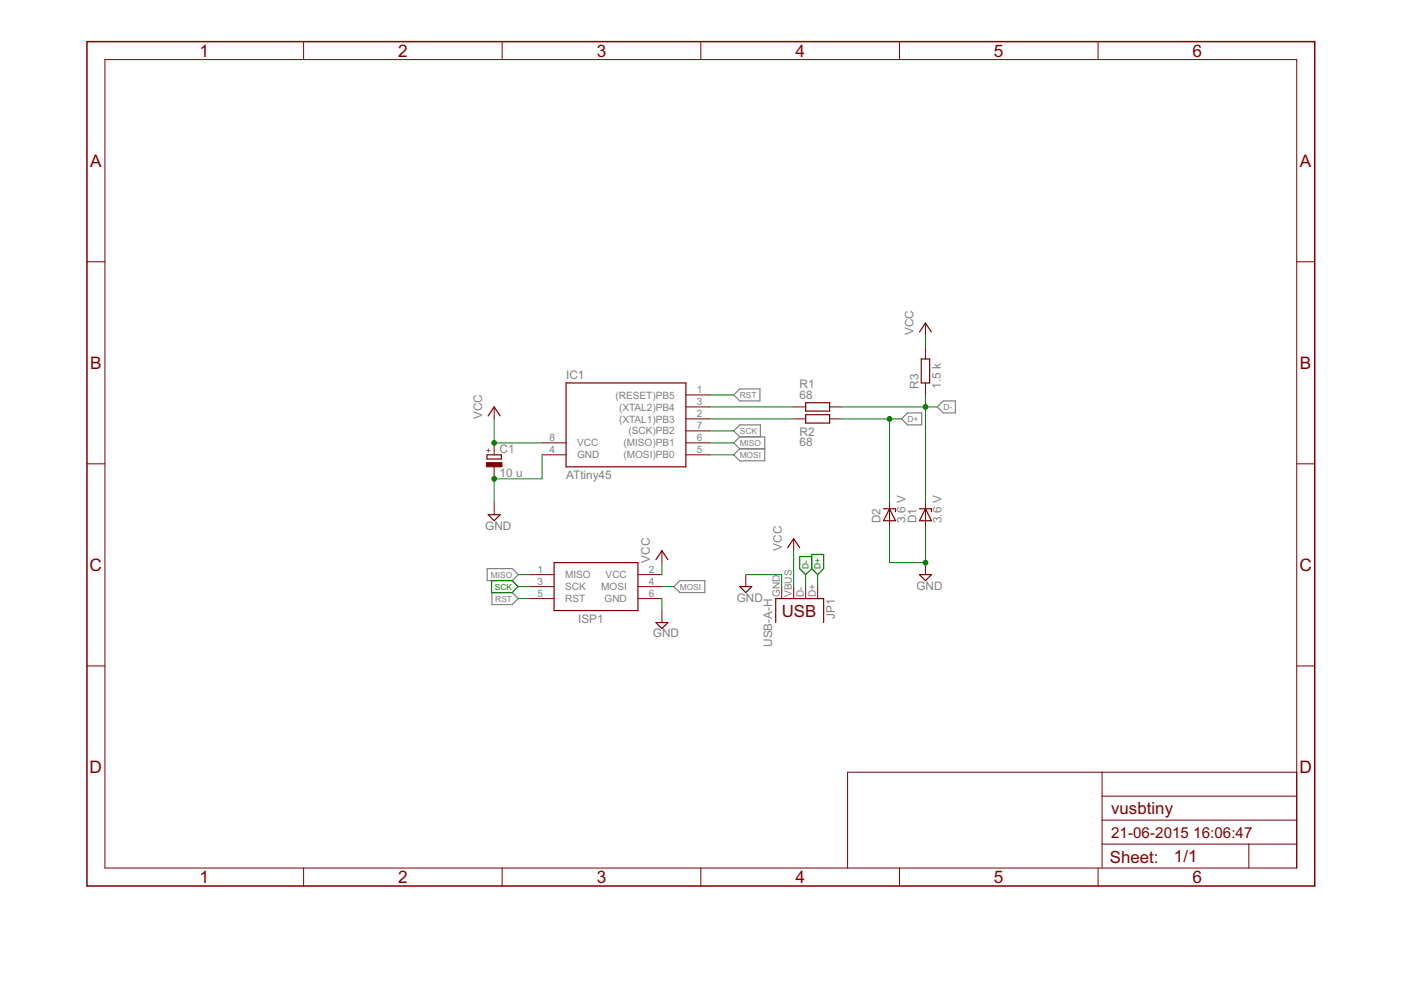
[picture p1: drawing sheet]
<svg xmlns="http://www.w3.org/2000/svg" width="297mm" height="210mm" viewBox="0 0 297 210" stroke-linecap="round" stroke-linejoin="round" font-family="sans-serif">
<path d="M155.6 83.7l1.2-1.2h4.3v2.5h-4.3zM156.8 92.6l-1.2-1.2 1.2-1.3h4.4v2.5M156.8 92.6h5.3v5.1h-5.3l-1.2-1.3 1.2-1.2M156.8 92.6l-1.2 1.3 1.2 1.3M156.8 95.2h5.3M191.1 88.8l1.3-1.3h3v2.6h-3zM200 85h2.6v2.5h-2.6l-1.3-1.2zM103.3 120.6h5.3l1.3 1.2-1.3 1.3h-5.3zM104.3 125.6h4.3l1.3 1.3-1.3 1.3h-4.3zM142.9 124.4l1.2-1.3h5.3v2.5h-5.3z" fill="none" stroke="#808080" stroke-width=".25"/>
<g fill="none" stroke="#800000" stroke-width=".21">
<path d="M22.2 12.6h252.7v171.4h-252.7zM64.4 8.8v3.8M106.5 8.8v3.8M148.6 8.8v3.8M190.7 8.8v3.8M232.8 8.8v3.8M18.4 55.5h3.8M274.9 55.5h3.8M196.2 68.5v2.5M196.2 73.6v2.5M18.4 98.3h3.8M104.8 86.3v2.5"/>
<path d="M104.8 93.9v2.5M104.8 99v2.5M114.9 93.9h5.1M114.9 96.4h5.1M145.4 86.3h5.1M145.4 88.8h5.1M145.4 83.7h5.1M145.4 91.4h5.1M145.4 93.9h5.1M145.4 96.4h5.1M168.3 86.3h2.5M168.3 88.8h2.5"/>
<path d="M175.9 86.3h2.5M175.9 88.8h2.5M196.2 81.2v2.5M274.9 98.3h3.8M104.8 106.6v2.5M140.3 116.8v2.5M168.3 114.2v2.6M188.6 106.6v5.1M196.2 106.6v5.1M196.2 119.3v2.5M112.4 121.8h5.1M112.4 124.4h5.1"/>
<path d="M112.4 126.9h5.1M135.3 121.8h5M135.3 124.4h5M135.3 126.9h5M140.3 129.5v2.5M158.1 121.8v2.6M165.7 124.4v2.5M168.3 124.4v2.5M170.8 124.4v2.5M173.4 124.4v2.5M18.4 141.2h3.8M274.9 141.2h3.8"/>
<path d="M233.7 179h41.2M233.7 163.7v20.3M233.7 173.9h41.2M233.7 168.8h41.2M264.8 179v5M274.9 163.7h-95.2v20.3M64.4 184v3.9M106.5 184v3.9M148.6 184v3.9M190.7 184v3.9M232.8 184v3.9"/>
</g>
<path d="M18.4 8.8h260.3v179.1h-260.3z" fill="none" stroke="#800000" stroke-width=".32"/>
<g fill="none" stroke="#800000" stroke-width=".25">
<path d="M194.9 70.4l1.3-1.9 1.3 1.9M195.3 76.1h1.8v5.1h-1.8zM103.3 96.4h3v.9h-3zM103.5 88.2l1.3-1.9 1.2 1.9M120 81.2h25.4v17.8h-25.4zM170.8 85.4h5.1v1.8h-5.1zM170.8 87.9h5.1v1.8h-5.1zM103.5 109.1h2.5l-1.2 1.3zM117.5 119.3h17.8v10.2h-17.8zM139.1 118.7l1.2-1.9 1.3 1.9M167 116.1l1.3-1.9 1.2 1.9M187.3 107.9h2.6v.6"/>
<path d="M188.6 107.9l1.3 2.5h-2.6zM194.9 107.9h2.6v.6M196.2 107.9l1.3 2.5h-2.6zM139.1 132h2.5l-1.3 1.3zM156.8 124.4h2.6l-1.3 1.2zM164.5 132v-5.1h10.1v5.1M194.9 121.8h2.6l-1.3 1.3z"/>
</g>
<path d="M103.1 98.1h3.3v.9h-3.3z" fill="#800000" stroke="#800000" stroke-width=".21"/>
<g fill="none" stroke="#008000" stroke-width=".21">
<path d="M196.2 71v2.6M104.8 88.8v5.1h10.1M114.9 96.4v5.1h-10.1v5.1M150.5 86.3h17.8M150.5 88.8h17.8M150.5 93.9h5.1M150.5 83.7h5.1M150.5 91.4h5.1M150.5 96.4h5.1M178.4 86.3h20.3M178.4 88.8h12.7M188.6 88.8v17.8"/>
<path d="M196.2 83.7v22.9M140.3 119.3v2.5M168.3 116.8v7.6M188.6 111.7v7.6h7.6v-7.6M109.9 121.8h2.5M109.9 126.9h2.5M109.9 124.4h2.5M140.3 126.9v2.6M140.3 124.4h2.6M158.1 121.8h7.6v2.6M170.8 121.8v2.6M173.4 121.8v2.6"/>
</g>
<g fill="#008000" stroke="#008000" stroke-width=".21">
<circle cx="104.8" cy="101.5" r=".51"/>
<circle cx="196.2" cy="119.3" r=".51"/>
<circle cx="104.8" cy="93.9" r=".51"/>
<circle cx="196.2" cy="86.3" r=".51"/>
<circle cx="188.6" cy="88.8" r=".51"/>
</g>
<path d="M172.1 118h-2.6v2.6l1.3 1.2 1.3-1.2M172.1 117.6h2.5v3l-1.2 1.2-1.3-1.2zM104.2 123.1h4.4l1.3 1.3-1.3 1.2h-4.4z" fill="none" stroke="#008000" stroke-width=".25"/>
<g font-size="4.1" fill="#800000">
<text x="42.3" y="12">1</text>
<text x="84.4" y="12">2</text>
<text x="126.5" y="12">3</text>
<text x="168.6" y="12">4</text>
<text x="210.7" y="12">5</text>
<text x="252.9" y="12">6</text>
<text x="19.1" y="35.4">A</text>
<text x="275.6" y="35.4">A</text>
<text x="19.1" y="78.2">B</text>
<text x="275.6" y="78.2">B</text>
<text x="19" y="121.1">C</text>
<text x="275.5" y="121.1">C</text>
<text x="19" y="163.9">D</text>
<text x="275.5" y="163.9">D</text>
<text x="42.3" y="187.2">1</text>
<text x="84.4" y="187.2">2</text>
<text x="126.5" y="187.2">3</text>
<text x="168.6" y="187.2">4</text>
<text x="210.7" y="187.2">5</text>
<text x="252.9" y="187.2">6</text>
</g>
<g font-size="4" fill="#800000">
<text x="165.7" y="130.7">USB</text>
<text x="235.6" y="172.6">vusbtiny</text>
<text x="235.3" y="182.9">Sheet:</text>
<text x="248.9" y="182.8">1/1</text>
</g>
<g font-size="3.6" fill="#800000">
<text x="235.6" y="177.7">21-06-2015</text>
<text x="253" y="177.7">16:06:47</text>
</g>
<g font-size="2.8" fill="#808080">
<text x="193.7" y="71" transform="rotate(-90 193.7 71)">VCC</text>
<text x="120" y="80.4">IC1</text>
<text x="169.5" y="82.2">R1</text>
<text x="194.7" y="82.5" transform="rotate(-90 194.7 82.5)">R3</text>
<text x="199.5" y="82.5" transform="rotate(-90 199.5 82.5)">1.5 k</text>
<text x="102.2" y="88.8" transform="rotate(-90 102.2 88.8)">VCC</text>
<text x="169.5" y="84.5">68</text>
<text x="105.9" y="96">C1</text>
<text x="169.5" y="94.7">68</text>
<text x="169.5" y="92.4">R2</text>
<text x="105.9" y="101">10 u</text>
<text x="120" y="101.5">ATtiny45</text>
<text x="102.9" y="112.3">GND</text>
<text x="186.7" y="110.9" transform="rotate(-90 186.7 110.9)">D2</text>
<text x="192" y="110.9" transform="rotate(-90 192 110.9)">3.6 V</text>
<text x="194.3" y="110.9" transform="rotate(-90 194.3 110.9)">D1</text>
<text x="199.6" y="110.9" transform="rotate(-90 199.6 110.9)">3.6 V</text>
<text x="137.8" y="119.3" transform="rotate(-90 137.8 119.3)">VCC</text>
<text x="165.7" y="116.8" transform="rotate(-90 165.7 116.8)">VCC</text>
<text x="194.3" y="125">GND</text>
<text x="122.6" y="132">ISP1</text>
<text x="156.2" y="127.5">GND</text>
<text x="177" y="131.2" transform="rotate(-90 177 131.2)">JP1</text>
<text x="138.4" y="135.2">GND</text>
<text x="163.7" y="137.2" transform="rotate(-90 163.7 137.2)">USB-A-H</text>
</g>
<g font-size="2.4" fill="#808080">
<text x="147.8" y="83.4">1</text>
<text x="130.5" y="84.5">(RESET)PB5</text>
<text x="131.3" y="87">(XTAL2)PB4</text>
<text x="131.3" y="89.6">(XTAL1)PB3</text>
<text x="147.8" y="85.9">3</text>
<text x="147.8" y="88.5">2</text>
<text x="116.5" y="93.5">8</text>
<text x="122.4" y="94.7">VCC</text>
<text x="132.2" y="94.7">(MISO)PB1</text>
<text x="133.2" y="92.1">(SCK)PB2</text>
<text x="147.8" y="91">7</text>
<text x="147.8" y="93.5">6</text>
<text x="116.5" y="96.1">4</text>
<text x="122.4" y="97.2">GND</text>
<text x="132.2" y="97.2">(MOSI)PB0</text>
<text x="147.8" y="96.1">5</text>
<text x="114" y="121.5">1</text>
<text x="114" y="124">3</text>
<text x="119.8" y="122.6">MISO</text>
<text x="119.8" y="125.1">SCK</text>
<text x="127.5" y="125.1">MOSI</text>
<text x="128.4" y="122.6">VCC</text>
<text x="137.6" y="124">4</text>
<text x="137.6" y="121.5">2</text>
<text x="114" y="126.6">5</text>
<text x="119.8" y="127.7">RST</text>
<text x="128.2" y="127.7">GND</text>
<text x="137.6" y="126.6">6</text>
<text x="165.4" y="126.6" transform="rotate(-90 165.4 126.6)">GND</text>
<text x="167.9" y="126.6" transform="rotate(-90 167.9 126.6)">VBUS</text>
<text x="170.5" y="126.6" transform="rotate(-90 170.5 126.6)">D-</text>
<text x="173" y="126.6" transform="rotate(-90 173 126.6)">D+</text>
</g>
<g font-size="2" fill="#808080">
<text x="156.8" y="84.4">RST</text>
<text x="192.4" y="89.5">D+</text>
<text x="200" y="86.9">D-</text>
<text x="156.8" y="92">SCK</text>
<text x="156.8" y="94.5">MISO</text>
<text x="156.8" y="97.1">MOSI</text>
<text x="104.1" y="122.5">MISO</text>
<text x="144.1" y="125">MOSI</text>
<text x="105" y="127.5">RST</text>
</g>
<text font-size="2" fill="#800000" x="104.2" y="96" transform="rotate(-90 104.2 96)">+</text>
<g font-size="2" fill="#008000">
<text x="104.9" y="125">SCK</text>
<text x="171.4" y="120.6" transform="rotate(-90 171.4 120.6)">D-</text>
<text x="174" y="120.6" transform="rotate(-90 174 120.6)">D+</text>
</g>
</svg>
